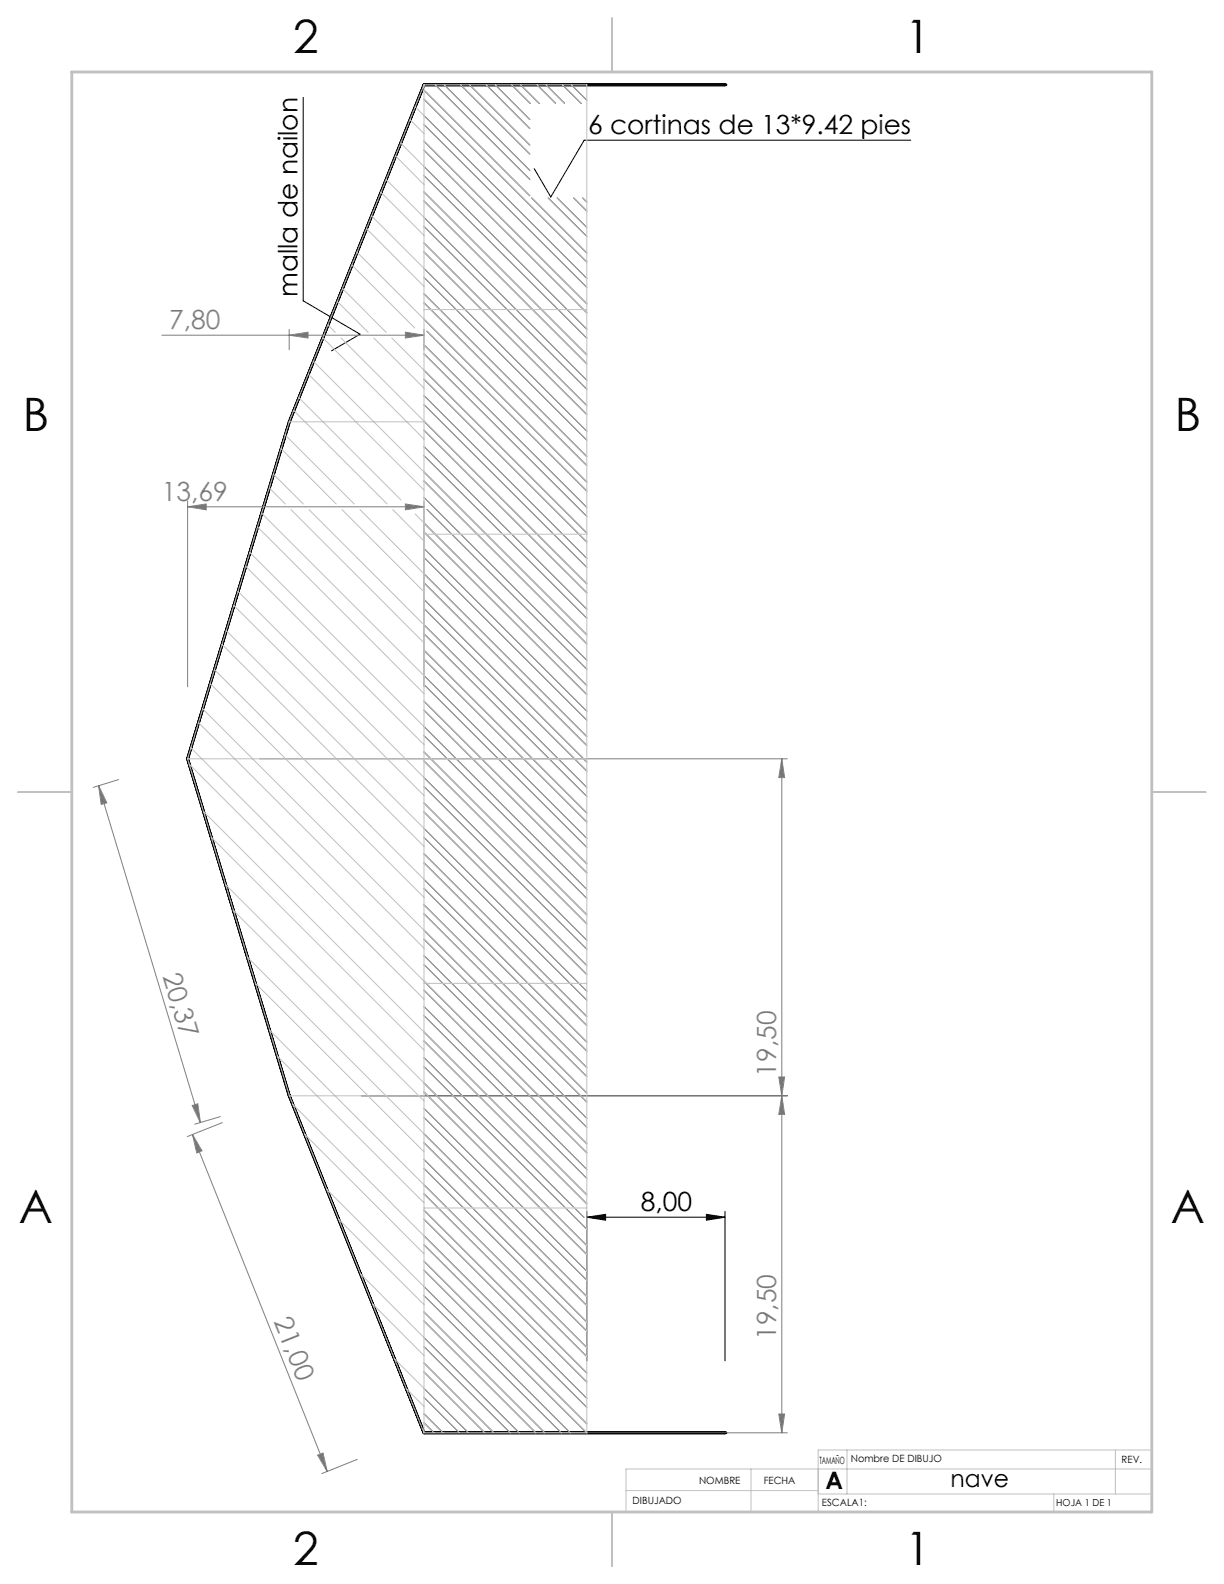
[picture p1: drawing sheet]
<svg xmlns="http://www.w3.org/2000/svg" width="216mm" height="279mm" viewBox="0 0 216 279" stroke-linecap="round" stroke-linejoin="round" font-family="sans-serif">
<path d="M127.9 15h.1M127.9 15h-53.1l-23.8 59.4-17.9 59.4M51 74.4l-17.9 59.4M33.1 133.8l17.9 59.5M51 193.3l23.8 59.4h53.1M127.9 252.7h.1" fill="none" stroke="#000" stroke-width=".5"/>
<g fill="none" stroke="#808080" stroke-width=".18">
<path d="M28.5 59.1h46.3M51 59.1l3.3-.5v1zM51 58.1v3.6M71.5 58.6l3.3 .5-3.3 .5zM74.8 58.1v3.6M33.1 89.4l3.3-.5v1zM33.1 88.4v32.7M33.1 89.4h41.7M71.5 88.9l3.3 .5-3.3 .5zM74.8 88.4v32.7M17.4 138.6l17.9 59.4M17.4 138.6l1.4 3-.9 .3z"/>
<path d="M20.9 137.5l-4.5 1.4M45.8 133.8h93.1M137.9 133.8l.5 3.4h-1zM137.9 133.8v118.9M33.9 195l1-.3 .4 3.3zM38.9 197l-4.5 1.3M39.2 198l-6.2 2.5M63.7 193.3h75.2M137.4 190h1l-.5 3.3zM137.9 193.3l.5 3.3h-1zM33.9 200.1l1.7 2.9-.9 .4zM33.9 200.1l23.8 59.4"/>
<path d="M56 256.7l1-.4 .7 3.2zM63 257.4l-6.2 2.5M87.5 252.7h51.4M137.4 249.4h1l-.5 3.3z"/>
</g>
<g fill="none" stroke="#000" stroke-width=".18">
<path d="M53.5 17.2v35.9l10 5.8-5 3M74.8 17.5l28.7 28.7M74.8 15.9l18.7 18.6M76.8 15l16.7 16.6M78.4 15l15.1 15.1M81.2 15l12.3 12.2M82.8 15l10.7 10.6M85.8 15l7.7 7.7M87.3 15l6.2 6.1M90.2 15l3.3 3.2M91.8 15l3.3 3.2M94.7 15l3.3 3.2"/>
<path d="M96.3 15l3.3 3.2M99.2 15l3.3 3.2M100.8 15l2.7 2.7M74.8 38.3l28.7 28.8M74.8 33.9l28.7 28.7M74.8 29.4l28.7 28.7M74.8 24.9l28.7 28.7M74.8 20.4l28.7 28.7M74.8 39.9l28.7 28.8M74.8 35.5l28.7 28.7M74.8 31l28.7 28.7M74.8 26.5l28.7 28.7"/>
<path d="M74.8 22l28.7 28.7M93.8 34.9l9.7 9.7M96.7 34.9l6.8 6.8M98.3 34.9l5.2 5.2M101.2 34.9l2.3 2.3M102.8 34.9l.7 .7M160.7 24.7h-57.7l-5.8 10-3-5M74.8 56.3l28.7 28.7M74.8 51.8l28.7 28.7M74.8 47.3l28.7 28.8M74.8 42.9l28.7 28.6M74.8 53.4l28.7 28.7"/>
<path d="M74.8 48.9l28.7 28.7M74.8 44.4l28.7 28.7M75.3 58.4l28.2 28.2M74.8 78.8l28.7 28.7M74.8 74.3l28.7 28.7M74.8 69.8l28.7 28.7M74.8 65.3l28.7 28.7M74.8 60.8l28.7 28.7M74.8 75.9l28.7 28.7M74.8 71.4l28.7 28.7M74.8 66.9l28.7 28.7M74.8 62.4l28.7 28.7"/>
<path d="M74.8 96.7l28.7 28.7M74.8 92.3l28.7 28.6M74.8 83.3l28.7 28.7M74.8 98.3l28.7 28.7M74.8 93.8l28.7 28.7M74.8 84.8l28.7 28.8M74.8 80.4l28.7 28.6M74.8 87.7l.4 .5M75.3 88.3l28.2 28.2M75.3 89.9l28.2 28.1M74.8 119.2l28.7 28.7M74.8 114.7l28.7 28.7"/>
<path d="M74.8 110.2l28.7 28.7M74.8 105.7l28.7 28.7M74.8 101.2l28.7 28.7M74.8 116.3l28.7 28.7M74.8 111.8l28.7 28.7M74.8 107.3l28.7 28.7M74.8 102.8l28.7 28.7M74.8 137.2l28.7 28.6M74.8 132.6l28.7 28.8M74.8 128.2l28.7 28.7M74.8 123.7l28.7 28.7M74.8 138.7l28.7 28.7"/>
<path d="M74.8 134.2l28.7 28.7M74.8 129.8l28.7 28.7M74.8 125.3l28.7 28.7M74.8 120.8l28.7 28.7M74.8 159.6l28.7 28.7M74.8 155.1l28.7 28.7M74.8 150.6l28.7 28.7M74.8 146.1l28.7 28.7M74.8 141.6l28.7 28.7M74.8 156.7l28.7 28.7M74.8 152.2l28.7 28.7M74.8 147.7l28.7 28.7"/>
<path d="M74.8 143.2l28.7 28.7M74.8 177.6l28.7 28.7M74.8 173.1l28.7 28.7M74.8 168.6l28.7 28.7M74.8 164.1l28.7 28.7M74.8 179.1l28.7 28.8M74.8 174.7l28.7 28.6M74.8 170.1l28.7 28.8M74.8 165.7l28.7 28.7M74.8 161.2l28.7 28.7M74.8 200l28.7 28.7M74.8 195.5l28.7 28.7"/>
<path d="M74.8 191l28.7 28.7M74.8 186.5l28.2 28.2M74.8 182l28.7 28.7M74.8 197.1l28.7 28.7M74.8 192.6l28.7 28.7M74.8 188.1l28.7 28.7M74.8 183.6l28.7 28.7M74.8 218l28.7 28.7M74.8 213.5l28.7 28.7M74.8 209l28.7 28.7M74.8 204.5l28.7 28.7M74.8 219.6l28.7 28.6"/>
<path d="M74.8 215.1l28.7 28.7M74.8 210.6l28.7 28.7M74.8 206.1l28.7 28.7M74.8 201.6l28.7 28.7M103.5 214.7l3.3-.5v1zM103.5 213.7v26.3M103.5 214.7h24.4M124.6 214.2l3.3 .5-3.3 .5zM127.9 213.7v26.3M74.8 235.9l16.8 16.8M74.8 231.4l21.3 21.3M74.8 226.9l25.8 25.8"/>
<path d="M74.8 222.5l28.7 28.6M74.8 237.5l15.2 15.2M74.8 233l19.7 19.7M74.8 228.5l24.2 24.2M74.8 224l28.7 28.7M74.8 249.4l3.3 3.3M74.8 244.9l7.8 7.8M74.8 240.4l12.3 12.3M74.8 251l1.8 1.7M74.8 246.5l6.2 6.2M74.8 242l10.7 10.7"/>
</g>
<g fill="none" stroke="#c0c0c0" stroke-width=".18">
<path d="M73.2 18.8l30.3 30.3M74.8 15h28.7v237.7h-28.7M74.8 15v237.7M74.8 15l-23.8 59.4M74.8 15.9l18.7 18.6M74.8 17.5l28.7 28.7M76.8 15l16.7 16.6M78.4 15l15.1 15.1M81.2 15l12.3 12.2M82.8 15l10.7 10.6M85.8 15l7.7 7.7M87.3 15l6.2 6.1"/>
<path d="M90.2 15l3.3 3.2M91.8 15l3.3 3.2M94.7 15l3.3 3.2M96.3 15l3.3 3.2M99.2 15l3.3 3.2M100.8 15l2.7 2.7M65.5 38.1l38 38M67.2 33.9l7.6 7.6M68.1 31.7l35.4 35.4M69.8 27.5l5 5.1M70.7 25.3l32.8 32.8M72.4 21.1l2.4 2.5"/>
<path d="M74.8 33.9l28.7 28.7M74.8 24.9l28.7 28.7M74.8 39.9l28.7 28.8M74.8 35.5l28.7 28.7M74.8 31l28.7 28.7M74.8 26.5l28.7 28.7M74.8 22l28.7 28.7M93.8 34.9l9.7 9.7M96.7 34.9l6.8 6.8M98.3 34.9l5.2 5.2M101.2 34.9l2.3 2.3M102.8 34.9l.7 .7"/>
<path d="M57 59.6l17.8 17.9M57.9 57.3l1.2 1.3M59.5 53.2l5.4 5.4M60.1 59.6l43.4 43.4M60.4 50.9l7.7 7.7M62.1 46.8l11.1 11.1M63 44.5l40.5 40.5M64.7 40.4l10.1 10.1M65.9 59.6l8.9 8.9M69.1 59.6l34.4 34.4M74.8 54.6h28.7M74.8 51.8l28.7 28.7"/>
<path d="M74.8 42.9l28.7 28.6M74.8 53.4l28.7 28.7M74.8 48.9l28.7 28.7M74.8 44.4l28.7 28.7M75.3 58.4l28.2 28.2M49.6 79.2l9.7 9.7M50.3 76.7l12.2 12.2M51 74.4h23.8M51 74.4l-17.9 59.4M51.8 72.4l16.5 16.5M52.7 70.2l18 18M54.4 66l20.4 20.4"/>
<path d="M55.3 63.7l48.2 48.3M74.8 78.8l28.7 28.7M74.8 69.8l28.7 28.7M74.8 60.8l28.7 28.7M74.8 75.9l28.7 28.7M74.8 71.4l28.7 28.7M74.8 66.9l28.7 28.7M74.8 62.4l28.7 28.7M43.3 99.9l31.5 31.4M44.1 97.4l59.4 59.5M45.4 93l29.4 29.3M46.1 90.5l57.4 57.4"/>
<path d="M47.5 86.1l2.8 2.8M48.2 83.6l5.3 5.3M51.3 89.9l23.5 23.5M54.5 89.9l49 49M60.3 89.9l14.5 14.5M63.5 89.9l40 40M69.3 89.9l5.5 5.5M73.2 90.7l30.3 30.2M74.8 94.2h28.7M74.8 96.7l28.7 28.7M74.8 87.7l.4 .5M74.8 98.3l28.7 28.7"/>
<path d="M74.8 93.8l28.7 28.7M74.8 84.8l28.7 28.8M74.8 80.4l28.7 28.6M75.3 89.9l28.2 28.1M75.3 88.3l28.2 28.2M37.8 118.1l65.7 65.7M39.2 113.7l35.6 35.6M39.9 111.2l63.6 63.6M41.2 106.8l33.6 33.5M42 104.3l61.5 61.5M74.8 114.7l28.7 28.7M74.8 105.7l28.7 28.7"/>
<path d="M74.8 116.3l28.7 28.7M74.8 111.8l28.7 28.7M74.8 107.3l28.7 28.7M74.8 102.8l28.7 28.7M33.1 133.8h70.4M33.1 133.8l17.9 59.5M33.4 134.8l41.4 41.4M33.7 131.9l69.8 69.9M35 127.5l39.8 39.8M35.7 125l67.8 67.8M37.1 120.6l37.7 37.7M74.8 132.6l28.7 28.8"/>
<path d="M74.8 123.7l28.7 28.7M74.8 138.7l28.7 28.7M74.8 134.2l28.7 28.7M74.8 129.8l28.7 28.7M74.8 125.3l28.7 28.7M74.8 120.8l28.7 28.7M35.9 143.1l67.6 67.6M37.3 147.7l37.5 37.5M39.8 156l63.7 63.7M74.8 159.6l28.7 28.7M74.8 150.6l28.7 28.7M74.8 141.6l28.7 28.7"/>
<path d="M74.8 156.7l28.7 28.7M74.8 152.2l28.7 28.7M74.8 147.7l28.7 28.7M74.8 143.2l28.7 28.7M41.1 160.5l33.7 33.7M43.6 168.8l59.9 59.9M45 173.4l29.8 29.8M74.8 173.5h28.7M74.8 177.6l28.7 28.7M74.8 168.6l28.7 28.7M74.8 179.1l28.7 28.8M74.8 174.7l28.7 28.6"/>
<path d="M74.8 170.1l28.7 28.8M74.8 165.7l28.7 28.7M74.8 161.2l28.7 28.7M47.6 181.7l55.9 56M48.9 186.3l25.9 25.9M51 193.3h23.8M51 193.3l23.8 59.4M51.6 194.8l51.9 51.9M74.8 195.5l28.7 28.7M74.8 186.5l28.2 28.2M74.8 197.1l28.7 28.7M74.8 192.6l28.7 28.7"/>
<path d="M74.8 188.1l28.7 28.7M74.8 183.6l28.7 28.7M53.8 200.1l21 21.1M57.6 209.8l43 42.9M59.7 215.1l15.1 15M74.8 213.1h28.7M74.8 213.5l28.7 28.7M74.8 204.5l28.7 28.7M74.8 219.6l28.7 28.6M74.8 215.1l28.7 28.7M74.8 210.6l28.7 28.7M74.8 206.1l28.7 28.7"/>
<path d="M74.8 201.6l28.7 28.7M63.6 224.7l28 28M65.7 230l9.1 9.1M69.6 239.7l13 13M74.8 231.4l21.3 21.3M74.8 222.5l28.7 28.6M74.8 237.5l15.2 15.2M74.8 233l19.7 19.7M74.8 228.5l24.2 24.2M74.8 224l28.7 28.7M71.7 245l3.1 3.1M74.8 249.4l3.3 3.3"/>
<path d="M74.8 240.4l12.3 12.3M74.8 251l1.8 1.7M74.8 246.5l6.2 6.2M74.8 242l10.7 10.7M132.5 259.1v7.6M149.4 255.8v7.7M196.7 255.8v7.7M203.2 255.8h-58.9v10.9M203.2 259.1h-92.8v7.6M110.4 262.9h33.9M144.3 263.5h58.9M185.9 263.5v3.2"/>
</g>
<path d="M108 3.2v9.5M3.1 139.7h9.6M203.2 139.7h9.5M108 266.7v9.6" fill="none" stroke="#c0c0c0" stroke-width=".25"/>
<path d="M12.7 12.7h190.5v254h-190.5z" fill="none" stroke="#c0c0c0" stroke-width=".5"/>
<g fill="#808080">
<path d="M17.4 138.6l1.4 3-.9 .3zM33.9 195l1-.3 .4 3.3z"/>
<path d="M33.9 200.1l1.7 2.9-.9 .4zM56 256.7l1-.4 .7 3.2z"/>
</g>
<path d="M124.6 214.2l3.3 .5-3.3 .5zM103.5 214.7l3.3-.5v1z" fill="#000"/>
<g fill="#808080">
<path d="M51 59.1l3.3-.5v1zM71.5 58.6l3.3 .5-3.3 .5z"/>
<path d="M33.1 89.4l3.3-.5v1zM71.5 88.9l3.3 .5-3.3 .5z"/>
<path d="M137.9 193.3l.5 3.3h-1zM137.4 249.4h1l-.5 3.3zM137.9 133.8l.5 3.4h-1zM137.4 190h1l-.5 3.3z"/>
</g>
<g font-size="8.1">
<text x="51.7" y="9.3">2</text>
<text x="159.7" y="9.3">1</text>
<text x="4" y="76">B</text>
<text x="207.2" y="76">B</text>
<text x="3.3" y="215.7">A</text>
<text x="206.5" y="215.7">A</text>
<text x="51.7" y="276">2</text>
<text x="159.7" y="276">1</text>
</g>
<g font-size="4.7">
<text x="103.7" y="23.7">6 cortinas de 13*9.42 pies</text>
<text x="52.5" y="52.4" transform="rotate(-90 52.5 52.4)">malla de nailon</text>
<text x="113" y="213.7">8,00</text>
</g>
<g font-size="4.7" fill="#808080">
<text x="29.9" y="58.1">7,80</text>
<text x="28.6" y="88.4">13,69</text>
<text x="28.6" y="172.2" transform="rotate(73 28.6 172.2)">20,37</text>
<text x="136.9" y="189.9" transform="rotate(-90 136.9 189.9)">19,50</text>
<text x="48.2" y="233.1" transform="rotate(68 48.2 233.1)">21,00</text>
<text x="136.9" y="236.4" transform="rotate(-90 136.9 236.4)">19,50</text>
</g>
<g font-size="4.2">
<text x="145.6" y="262.7">A</text>
<text x="167.7" y="262.4">nave</text>
</g>
<g font-size="1.8">
<text x="150.1" y="258">Nombre DE DIBUJO</text>
<text x="123.3" y="261.7">NOMBRE</text>
<text x="134.7" y="261.7">FECHA</text>
<text x="144.5" y="258.2">TAMAÑO</text>
<text x="197.8" y="258.1">REV.</text>
<text x="111.6" y="265.3">DIBUJADO</text>
<text x="145" y="265.7">ESCALA1:</text>
</g>
<text font-size="1.7" x="186.3" y="265.7">HOJA 1 DE 1</text>
</svg>
